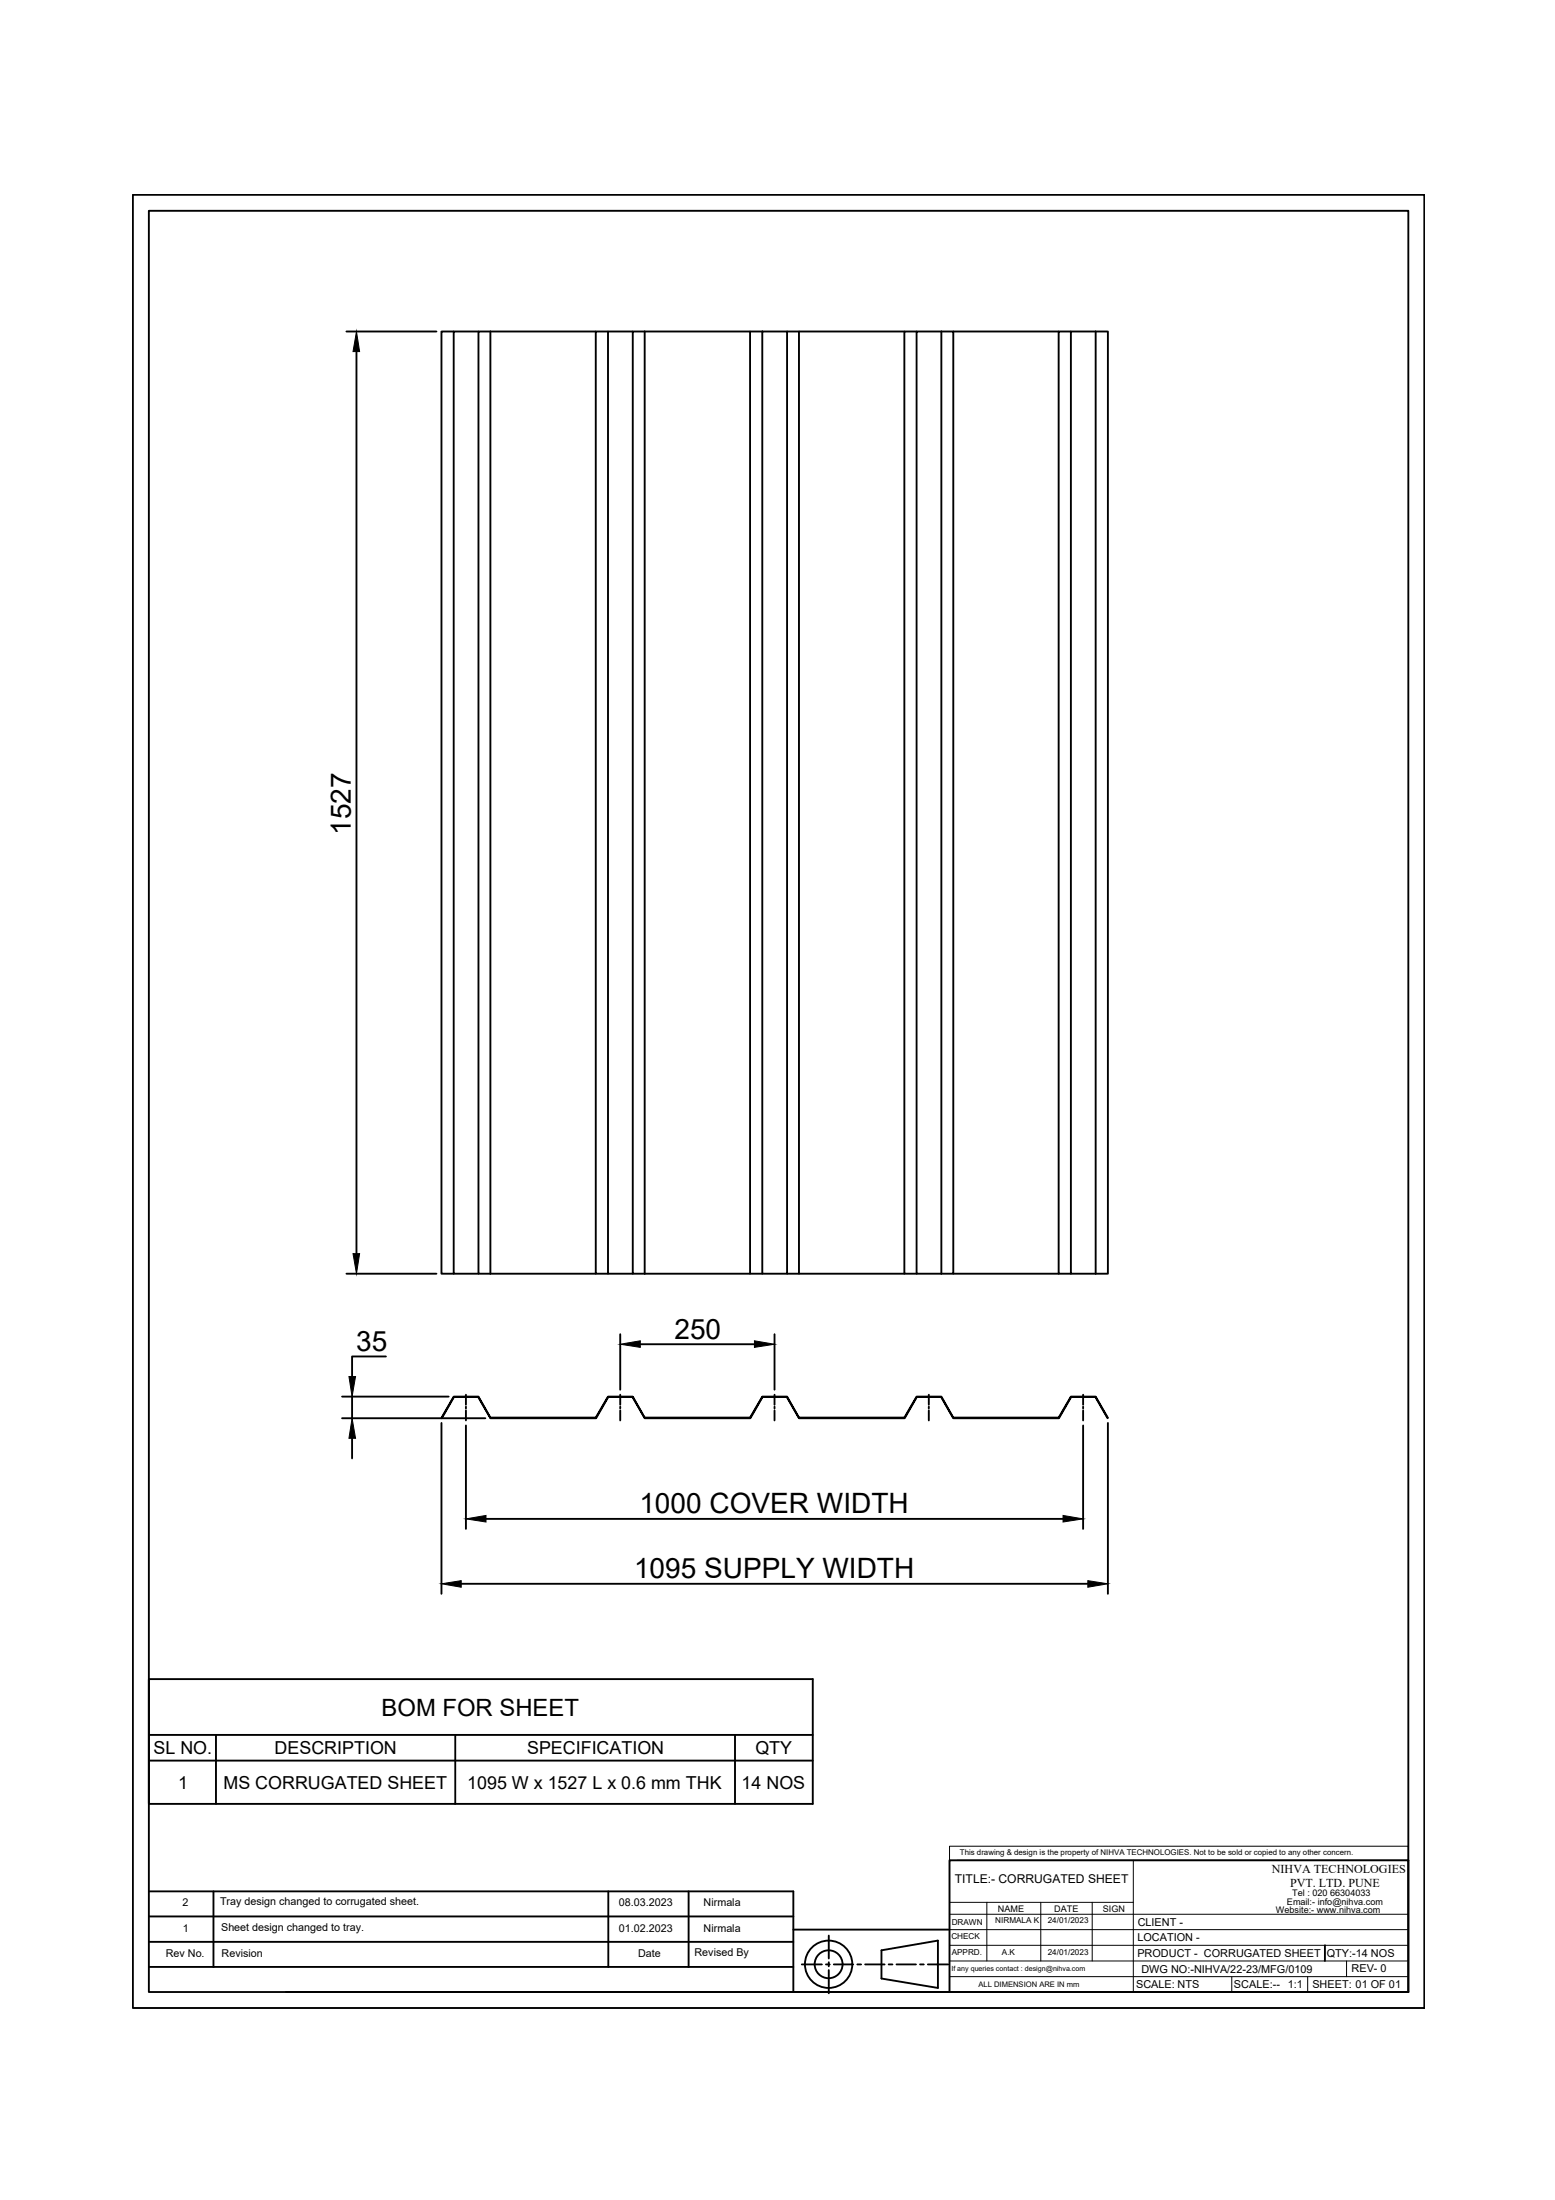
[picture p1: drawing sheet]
<svg xmlns="http://www.w3.org/2000/svg" width="210mm" height="297mm" viewBox="0 0 210 297" stroke-linecap="round" stroke-linejoin="round" font-family="sans-serif">
<!-- layer: 0 -->
<g fill="none" stroke="#000" stroke-width=".25">
<path d="M17.9 26.3h174.4v244.8h-174.4zM20.1 28.5h170v240.5h-170zM46.8 44.8h12.1M48.1 47.5v121.8M61.2 44.8h-1.6v127.2h1.6M64.6 44.8h-3.4v127.2h3.4M66.2 44.8h-1.6v127.2h1.6M66.2 44.8v127.2M66.2 44.8h14.2M82.1 44.8h-1.7v127.2h1.7M85.4 44.8h-3.3v127.2h3.3M87 44.8h-1.6v127.2h1.6"/>
<path d="M87 44.8v127.2M87 44.8h14.2M102.9 44.8h3.3v127.2h-3.3zM102.9 44.8h-1.7v127.2h1.7M106.2 44.8h1.7v127.2h-1.7M107.9 44.8h14.2M123.7 44.8h-1.6v127.2h1.6M127.1 44.8h-3.4v127.2h3.4M127.1 44.8h1.6v127.2h-1.6M127.1 44.8v127.2M128.7 44.8h14.2M144.6 44.8h-1.7v127.2h1.7"/>
<path d="M147.9 44.8h-3.3v127.2h3.3M147.9 44.8h1.6v127.2h-1.6M147.9 44.8v127.2M46.8 172h12.1M66.2 172h14.2M87 172h14.2M107.9 172h14.2M128.7 172h14.2M46.2 188.6h14.4M46.2 191.5h19.3M47.5 188.6v2.9M47.5 194.2v2.7"/>
<path d="M52.1 183.1h-4.6v2.8M59.6 192.1v23.1M61.2 188.6h3.4l1.6 2.8h14.2l1.7-2.8h3.3l1.6 2.8h14.2l1.7-2.8h3.3l1.7 2.8h14.2l1.6-2.8h3.4l1.6 2.8h14.2l1.7-2.8h3.3l1.6 2.8-1.6-2.8h-3.3l-1.7 2.9h-14.2l-1.7-2.9h-3.2l-1.7 2.9h-14.2l-1.7-2.9h-3.3l-1.6 2.9h-14.3l-1.6-2.9h-3.3l-1.6 2.9h-14.3l-1.7-2.9h-3.2l-1.7 2.9zM62.9 188.3v1.4M62.9 189.9v.3M62.9 190.4v1.4M62.9 192.5v13.9M83.7 180.1v7.5M83.7 188.3v1.4M83.7 189.9v.3M83.7 190.4v1.4M86.4 181.5h15.4"/>
<path d="M104.5 180.1v7.5M104.5 188.3v1.4M104.5 189.9v.3M104.5 190.4v1.4M125.4 188.3v1.4M125.4 189.9v.3M125.4 190.4v1.4M146.2 188.3v1.4M146.2 189.9v.3M146.2 190.4v1.4M146.2 192.5v13.9M149.5 192.1v23.1"/>
<path d="M62.3 213.8h84.5M65.6 205.1h77.9M20.1 226.7h89.6v16.9h-89.6zM20.1 234.2h89.6M20.1 237.7h89.6M29.2 234.2v9.4M61.5 234.2v9.4M99.2 234.2v9.4M20.1 255.4h87v13.6h-68.5M20.1 258.8h87M28.8 255.4v10.2M82.1 255.4v10.2"/>
<path d="M92.9 255.4v10.2M128.2 251.2h61.9v17.8h-61.9zM20.1 265.6h87M20.1 262.2h87M107.1 269h21.1M107.1 260.5h21.1M108.2 265.2h2.7M111.5 265.2h.5M111.9 261.3v3.1M111.9 264.9v.6M111.9 266v3.1M112.6 265.2h2.6"/>
<path d="M115.7 265.2h.5M116.8 265.2h2.6M119 263.3l7.6-1.3v6.4l-7.6-1.3zM120 265.2h.5M121 265.2h2.6M124.2 265.2h.5M125.3 265.2h2.7M132.9 269h57.2M178.8 262.7v2.1"/>
<circle cx="111.9" cy="265.2" r="3.2"/>
<circle cx="111.9" cy="265.2" r="1.88"/>
</g>
<g fill="none" stroke="#000" stroke-width=".13">
<path d="M128.2 249.3h61.9v1.9h-61.9zM128.2 258.5h61.9M128.2 251.2v17.8M128.2 256.9h24.8M129.2 251.2h60.9M133.2 256.9v7.9M140.5 256.9v7.9M147.4 256.9v7.9M153 251.2v17.8M128.2 264.8h61.9M128.2 262.7h61.9M128.2 260.5h61.9"/>
<path d="M128.2 266.9h61.9M166.3 266.9v2.1M176.5 266.9v2.1M181.8 264.8v2.1"/>
</g>
<path d="M48.1 44.8l.4 2.7h-.8zM47.7 169.3h.8l-.4 2.7zM47.5 191.5l.5 2.7h-.9zM47.1 185.9h.9l-.5 2.7zM83.7 181.5l2.7-.5v.9zM101.8 181l2.7 .5-2.7 .4zM59.6 213.8l2.7-.4v.9zM62.9 205.1l2.7-.5v.9zM143.5 204.6l2.7 .5-2.7 .4zM146.8 213.4l2.7 .4-2.7 .5z" fill="#000" stroke="#000" stroke-width=".13"/>
<g font-size="3.8">
<text x="47.4" y="112.7" transform="rotate(-90 47.4 112.7)">1527</text>
<text x="48.1" y="182.4">35</text>
<text x="91" y="180.7">250</text>
<text x="86.3" y="204.3">1000 COVER WIDTH</text>
<text x="85.6" y="213.1">1095 SUPPLY WIDTH</text>
</g>
<text font-size="3.2" x="51.5" y="231.7">BOM FOR SHEET</text>
<g font-size="2.4">
<text x="20.7" y="236.9">SL NO.</text>
<text x="37.1" y="236.9">DESCRIPTION</text>
<text x="71.1" y="236.9">SPECIFICATION</text>
<text x="102" y="236.8">QTY</text>
<text x="24" y="241.5">1</text>
<text x="30.2" y="241.5">MS CORRUGATED SHEET</text>
<text x="63.1" y="241.5">1095 W x 1527 L x 0.6 mm THK</text>
<text x="100.1" y="241.5">14 NOS</text>
</g>
<g font-size="1.6">
<text x="128.9" y="254.2">TITLE:- CORRUGATED SHEET</text>
<text x="171.7" y="252.9">NIHVA TECHNOLOGIES</text>
<text x="174.1" y="254.7">PVT. LTD. PUNE</text>
</g>
<g font-size="1.5">
<text x="24.6" y="257.4">2</text>
<text x="29.7" y="257.3">Tray design changed to corrugated sheet.</text>
<text x="83.6" y="257.4">08.03.2023</text>
<text x="95" y="257.4">Nirmala</text>
<text x="24.7" y="260.8">1</text>
<text x="29.9" y="260.7">Sheet design changed to tray.</text>
<text x="83.6" y="260.8">01.02.2023</text>
<text x="95" y="260.8">Nirmala</text>
<text x="153.5" y="262.1">LOCATION -</text>
<text x="153.6" y="260">CLIENT -</text>
<text x="22.4" y="264.2">Rev No.</text>
<text x="29.9" y="264.2">Revision</text>
<text x="86.1" y="264.2">Date</text>
<text x="93.8" y="264">Revised By</text>
<text x="153.4" y="268.4">SCALE: NTS</text>
<text x="153.5" y="264.2">PRODUCT - CORRUGATED SHEET</text>
<text x="154.1" y="266.3">DWG NO:-NIHVA/22-23/MFG/0109</text>
<text x="166.6" y="268.4">SCALE:--</text>
<text x="173.8" y="268.4">1:1</text>
<text x="177.2" y="268.4">SHEET: 01 OF 01</text>
<text x="179.1" y="264.2">QTY:-14 NOS</text>
<text x="182.4" y="266.3">REV- 0</text>
</g>
<g font-size="1.2">
<text x="173.7" y="257.2">Email:- info@nihva.com</text>
<text x="174.4" y="256">Tel : 020 66304033</text>
<text x="134.7" y="258.1">NAME</text>
<text x="142.3" y="258.1">DATE</text>
<text x="148.9" y="258.1">SIGN</text>
<text x="172.2" y="258.3">Website:- www.nihva.com</text>
</g>
<g font-size="1.1">
<text x="129.6" y="250.5">This drawing &amp; design is the property of NIHVA TECHNOLOGIES. Not to be sold or copied to any other concern.</text>
<text x="128.4" y="261.8">CHECK</text>
<text x="128.5" y="259.9">DRAWN</text>
<text x="128.5" y="263.9">APPRD.</text>
<text x="134.4" y="259.7">NIRMALA K</text>
<text x="135.2" y="263.9">A.K</text>
<text x="141.4" y="259.7">24/01/2023</text>
<text x="141.4" y="263.9">24/01/2023</text>
</g>
<g font-size="1">
<text x="128.4" y="266.1">If any queries contact : design@nihva.com</text>
<text x="132.1" y="268.3">ALL DIMENSION ARE IN mm</text>
</g>
</svg>
